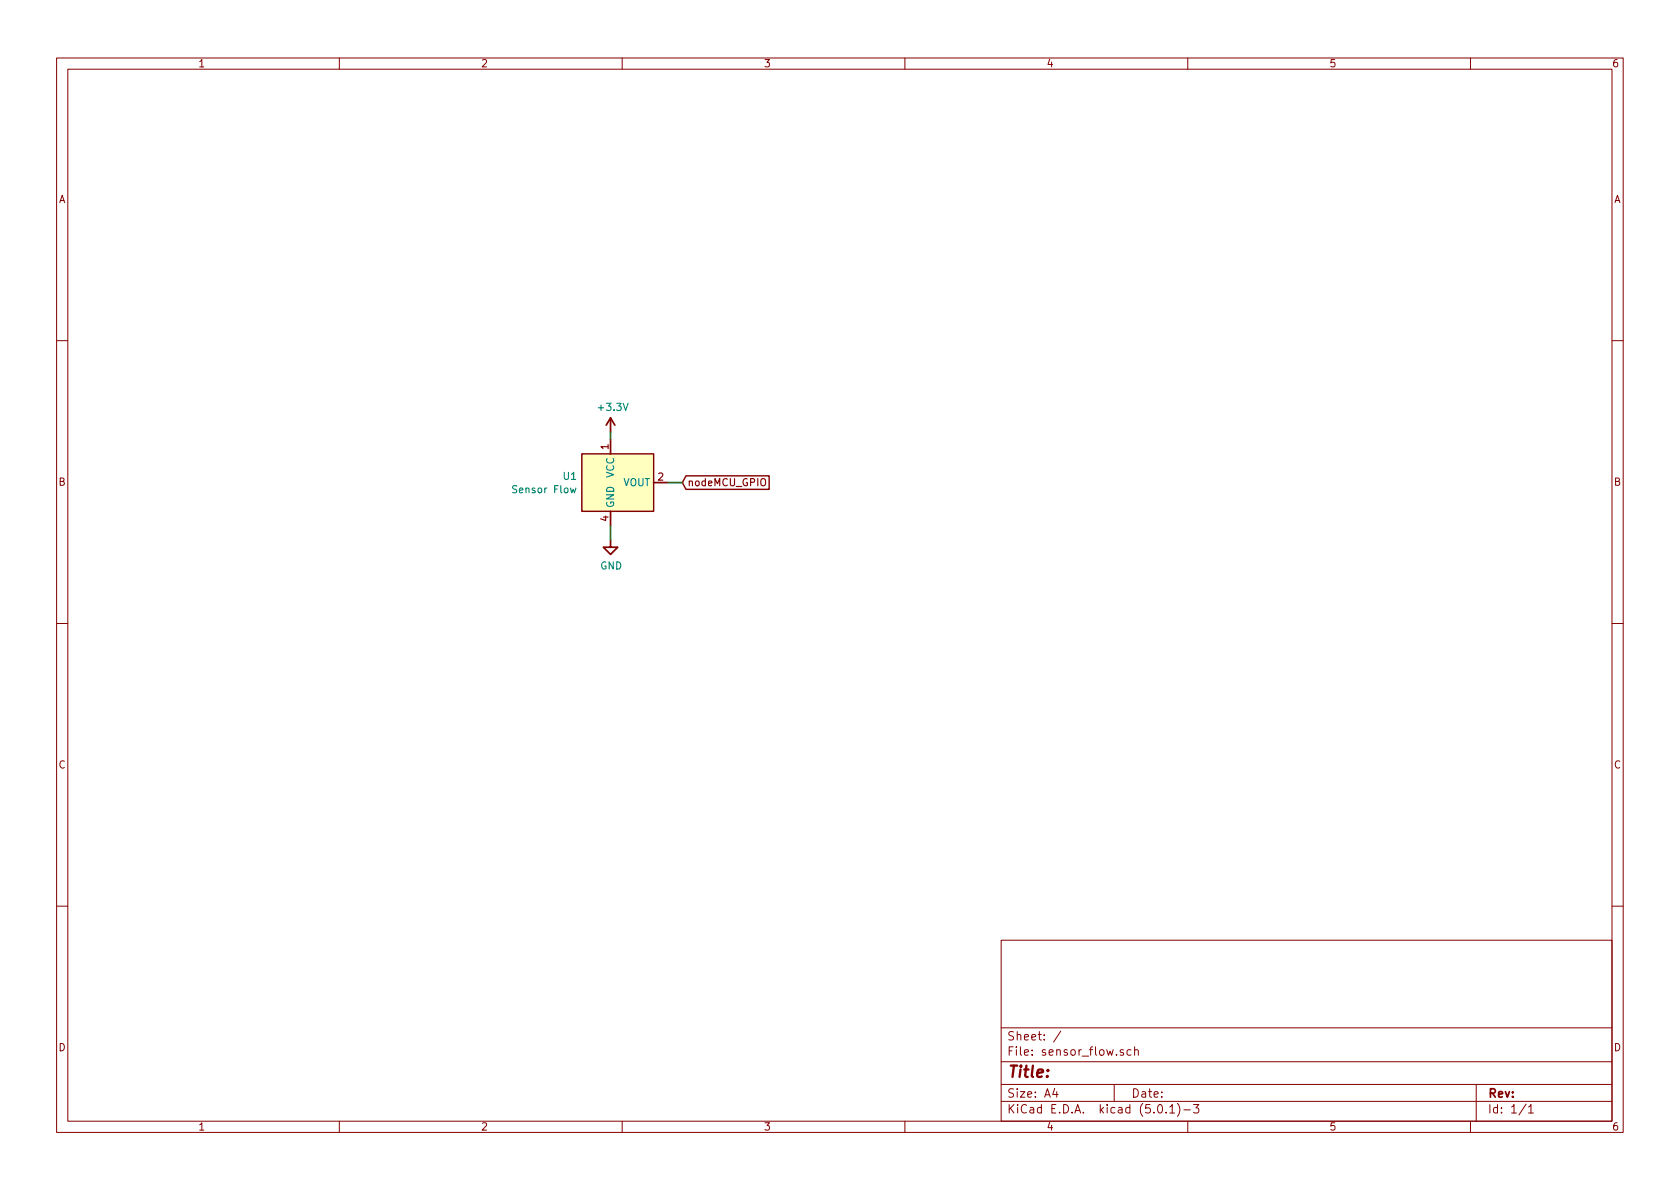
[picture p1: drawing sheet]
EESchema Schematic File Version 4
LIBS:sensor_flow-cache
EELAYER 26 0
EELAYER END
$Descr A4 11693 8268
encoding utf-8
Sheet 1 1
Title ""
Date ""
Rev ""
Comp ""
Comment1 ""
Comment2 ""
Comment3 ""
Comment4 ""
$EndDescr
$Comp
L power:+3.3V #PWR01
U 1 1
P 4250 3000
F 0 "#PWR01" H 4250 2850 50  0001 C CNN
F 1 "+3.3V" H 4265 3177 50  0000 C CNN
F 2 "" H 4250 3000 50  0001 C CNN
F 3 "" H 4250 3000 50  0001 C CNN
	1    4250 3000
	1    0    0    -1  
$EndComp
$Comp
L power:GND #PWR02
U 1 1
P 4250 3750
F 0 "#PWR02" H 4250 3500 50  0001 C CNN
F 1 "GND" H 4255 3573 50  0000 C CNN
F 2 "" H 4250 3750 50  0001 C CNN
F 3 "" H 4250 3750 50  0001 C CNN
	1    4250 3750
	1    0    0    -1  
$EndComp
Text GLabel 4750 3350 2    50   Input ~ 0
nodeMCU_GPIO
Wire Wire Line
	4750 3350 4650 3350
Wire Wire Line
	4250 3000 4250 3050
Wire Wire Line
	4250 3650 4250 3750
$Comp
L Sensor_Current:A1369xUA-24 U1
U 1 1
P 4250 3350
F 0 "U1" H 4021 3397 50  0000 R CNN
F 1 "Sensor Flow" H 4021 3304 50  0000 R CNN
F 2 "Sensor_Current:Allegro_SIP-3" H 4600 3250 50  0001 L CIN
F 3 "http://www.allegromicro.com/~/media/Files/Datasheets/A1369-Datasheet.ashx?la=en" H 4250 3350 50  0001 C CNN
	1    4250 3350
	1    0    0    -1  
$EndComp
$EndSCHEMATC
